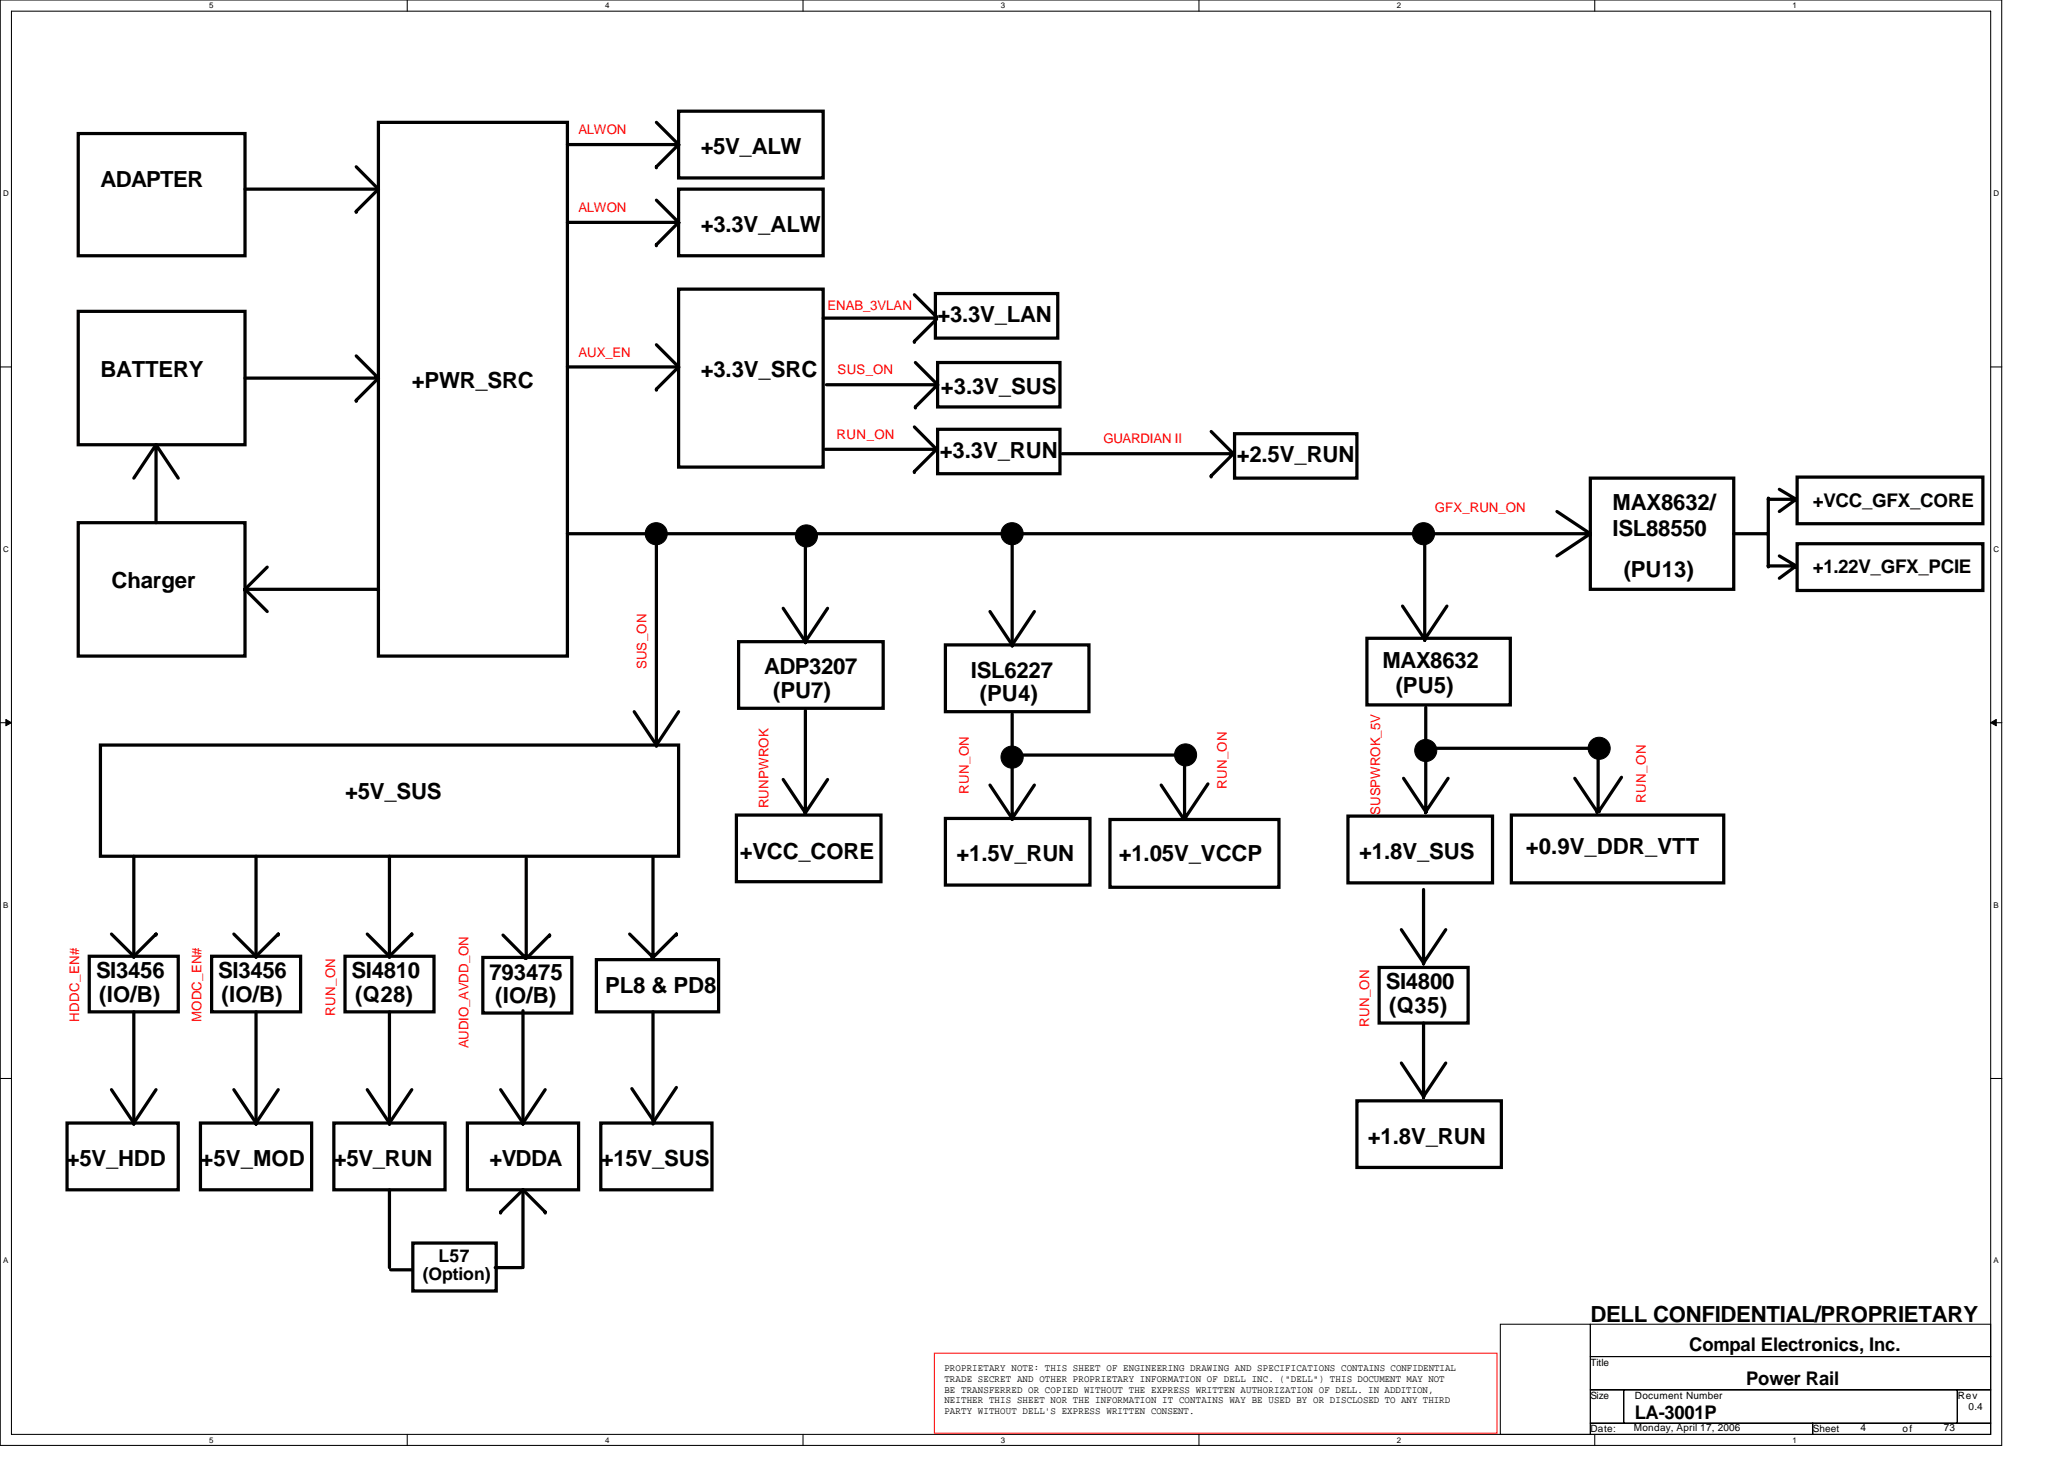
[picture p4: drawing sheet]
<svg xmlns="http://www.w3.org/2000/svg" width="297mm" height="210mm" viewBox="0 0 297 210" stroke-linecap="round" stroke-linejoin="round" font-family="sans-serif">
<path d="M0 0h288.1v208h-288.1zM1.6 1.6h284.9v204.8h-284.9z" fill="none" stroke="#000" stroke-width=".15"/>
<g fill="#fff">
<path d="M30.1 .2h.6v1.2h-.6z"/>
<path d="M30.1 206.6h.6v1.3h-.6z"/>
</g>
<path d="M58.6 0v1.6M58.6 206.4v1.6" fill="none" stroke="#000" stroke-width=".15"/>
<g fill="#fff">
<path d="M87.1 .2h.6v1.2h-.6z"/>
<path d="M87.1 206.6h.6v1.3h-.6z"/>
</g>
<path d="M115.6 0v1.6M115.6 206.4v1.6" fill="none" stroke="#000" stroke-width=".15"/>
<g fill="#fff">
<path d="M144 .2h.6v1.2h-.6z"/>
<path d="M144 206.6h.6v1.3h-.6z"/>
</g>
<path d="M172.5 0v1.6M172.5 206.4v1.6" fill="none" stroke="#000" stroke-width=".15"/>
<g fill="#fff">
<path d="M201 .2h.6v1.2h-.6z"/>
<path d="M201 206.6h.6v1.3h-.6z"/>
</g>
<path d="M229.5 0v1.6M229.5 206.4v1.6" fill="none" stroke="#000" stroke-width=".15"/>
<g fill="#fff">
<path d="M258 .2h.6v1.2h-.6z"/>
<path d="M258 206.6h.6v1.3h-.6z"/>
<path d="M.4 27.2h.8v1.3h-.8z"/>
<path d="M286.9 27.2h.8v1.3h-.8z"/>
<path d="M.4 78.4h.8v1.3h-.8z"/>
<path d="M286.9 78.4h.8v1.3h-.8z"/>
</g>
<path d="M0 52.8h1.6M286.5 52.8h1.6" fill="none" stroke="#000" stroke-width=".15"/>
<g fill="#fff">
<path d="M.4 129.6h.8v1.3h-.8z"/>
<path d="M286.9 129.6h.7v1.3h-.7z"/>
</g>
<path d="M0 104h1.6M286.5 104h1.6" fill="none" stroke="#000" stroke-width=".15"/>
<path d="M.8 103.5l.8 .5-.8 .5zM286.5 104l.8-.5v1z" fill="#000" stroke="#000" stroke-width=".14"/>
<g fill="#fff">
<path d="M.4 180.8h.8v1.3h-.8z"/>
<path d="M286.9 180.8h.7v1.3h-.7z"/>
</g>
<path d="M0 155.2h1.6M286.5 155.2h1.6M215.9 190.6h13v15.8h-13zM228.9 190.6h57.6v4.6h-57.6zM228.9 195.2h57.6v4.8h-57.6zM228.9 204.8h32v1.6h-32zM228.9 200h4.8v4.8h-4.8zM233.7 200h48v4.8h-48zM260.9 204.8h25.6v1.6h-25.6zM281.7 200h4.8v4.8h-4.8z" fill="none" stroke="#000" stroke-width=".15"/>
<g fill="none" stroke="#000" stroke-width=".47">
<path d="M11.3 19.2h24v17.6h-24zM54.5 17.6h27.2v76.8h-27.2zM94.5 17.6l3.2 3.2M97.7 16h20.8v9.6h-20.8zM35.3 27.2h19.2M51.3 30.4h.1M51.3 24l3.2 3.2M54.5 27.2h.1M54.5 27.2l-3.2 3.2M81.7 20.8h16M81.7 32h16M94.5 24h.1"/>
<path d="M94.5 35.2h.1M94.5 28.8l3.2 3.2M97.7 27.2h20.8v9.6h-20.8zM97.7 20.8h.1M97.7 32h.1M97.7 20.8l-3.2 3.2M97.7 32l-3.2 3.2M11.3 44.8h24v19.2h-24zM35.3 54.4h19.2M51.3 57.6h.1M51.3 51.2l3.2 3.2M54.5 54.4h.1"/>
<path d="M54.5 54.4l-3.2 3.2M81.7 52.8h16M94.5 56h.1M94.5 49.6l3.2 3.2M97.7 41.6h20.8v25.6h-20.8zM97.7 52.8h.1M97.7 52.8l-3.2 3.2M118.5 45.8h16M118.9 55.4h16M131.6 49.1h.1M131.6 42.4l3.2 3.2M131.7 58.6h.1"/>
<path d="M131.7 52.2l3.2 3.2M134.6 42.2h17.6v6.5h-17.6zM134.8 45.6h.1M134.8 45.9l-3.2 3.2M134.9 55.4h.1M134.9 55.4l-3.2 3.2M134.9 52.2h17.6v6.4h-17.6zM11.3 75.2h24v19.2h-24zM22.5 64v11.2M22.5 64h.1M22.5 64l-3.2 4.8M22.5 64l3.2 4.8"/>
<path d="M81.7 76.8h146.9M94.5 76.8v30.4M115.9 77.6v14.4M118.8 64.7h16M131.6 67.9h.1M131.6 61.4l3.2 3.3M134.8 64.7h.1M134.8 64.7l-3.2 3.2M134.9 61.8h17.6v6.4h-17.6zM145.7 77.1v15.4M152.9 65.3h24.6M174.3 68.5h.1"/>
<path d="M174.3 62.1l3.2 3.2M177.5 65.3h.1M177.5 65.3l-3.2 3.2M177.7 62.4h17.6v6.4h-17.6zM205 76.3v15.4M224.1 73.6l4.8 3.2M228.9 68.8h20.6v16h-20.6zM228.9 76.8h.1M228.9 76.8l-4.8 3.2M249.5 76.8h4.8M254.5 71.9h3.7M254.5 71.7v9.7"/>
<path d="M256.1 70.4l2.4 1.5M258.5 71.9h.1M258.5 71.9l-2.4 1.7M258.6 68.7h26.8v6.7h-26.8zM258.6 78.3h26.8v6.7h-26.8zM35.3 84.8h.1M35.3 84.8h19.2M35.3 84.8l3.2 3.2M38.5 81.6l-3.2 3.2M54.5 84.8h.1M106.3 92.4h20.8v9.5h-20.8zM112.7 87.5l3.2 4.9"/>
<path d="M115.9 92h.1M115.9 92.4h.1M119.1 87.5l-3.2 4.9M136.1 92.8h20.6v9.6h-20.6zM142.5 88l3.2 4.8M145.7 92.5h.1M145.7 92.8h.1M148.9 88l-3.2 4.8M196.7 91.9h20.7v9.6h-20.7zM201.8 87.2l3.2 4.8M205 92h.1M208.2 87.2l-3.2 4.8"/>
<path d="M254.5 81.4h3.7M254.5 81.4h.1M256.1 80l2.4 1.4M258.5 81.4h.1M258.5 81.4l-2.4 1.8M14.5 107.2h83.2v16h-83.2zM91.3 102.4l3.2 4.8M94.5 107.2h.1M97.7 102.4l-3.2 4.8M106 117.3h20.8v9.6h-20.8zM112.7 112.2l3.2 4.8M115.9 102.3v14.4"/>
<path d="M115.9 117h.1M119.1 112.2l-3.2 4.8M136.1 117.8h20.8v9.6h-20.8zM142.5 113l3.2 4.8M145.7 117.8h.1M145.7 117.1h.1M145.7 108.7h24.8M145.7 102.7v14.4M148.9 113l-3.2 4.8M159.7 117.9h24.4v9.8h-24.4zM167.1 113l3.2 4.8M170.3 117.8h.1"/>
<path d="M170.5 108.8v8.5M170.6 117.6h.1M173.8 112.8l-3.2 4.8M194 117.5h20.8v9.6h-20.8zM202 112l3.2 4.8M205.2 116.8h.1M205.2 116.2h.1M205.2 107.7h24.8M205.2 101.8v14.4M208.4 112l-3.2 4.8M217.5 117.3h30.6v9.8h-30.6zM226.6 112l3.2 4.8"/>
<path d="M229.8 116.8h.1M230 107.9v8.5M230.2 116.7h.1M233.4 111.9l-3.2 4.8M12.8 137.6h12.9v8h-12.9zM16 134.4l3.3 3.2M19.3 137.6h.1M19.3 123.2v14.4M22.5 134.4h.1M22.5 134.4l-3.2 3.2M30.5 137.6h12.8v8h-12.8zM33.7 134.4l3.1 3.2"/>
<path d="M36.8 137.6h.1M36.8 123.2v14.4M40 134.4h.1M40 134.4l-3.2 3.2M49.7 137.6h12.8v8h-12.8zM52.8 134.4l3.2 3.2M56 137.6h.1M56 123.2v14.4M59.3 134.4h.1M59.3 134.4l-3.3 3.2M69.5 137.8h12.8v8h-12.8zM72.4 134.6l3.2 3.2"/>
<path d="M75.6 137.8h.1M75.7 123.5v14.4M79.1 134.6h.1M79.1 134.6l-3.2 3.2M85.8 138.1h17.6v7.5h-17.6zM90.6 134.4l3.2 3.2M93.8 137.6h.1M94 123.4v14.4M97.3 134.4h.1M97.3 134.4l-3.2 3.2M198.5 139.2h12.8v8h-12.8zM201.7 133.8l3.2 4.8"/>
<path d="M204.9 138.6h.1M204.9 137.9h.1M204.9 128v9.9M208.1 133.8l-3.2 4.8M16 156.8l3.3 4.8M19.3 145.6v16M22.5 156.8l-3.2 4.8M33.7 156.8l3.1 4.8M36.8 145.6v16M40 156.8l-3.2 4.8M52.8 156.8l3.2 4.8M56 145.6v16"/>
<path d="M59.3 156.8l-3.3 4.8M72 156.8l3.3 4.8M75.3 145.5v16M78.5 156.8l-3.2 4.8M90.9 156.7l3.2 4.8M94 145.6v16M97.3 156.5l-3.2 4.8M195.3 158.4h20.8v9.6h-20.8zM201.7 153l3.2 4.8M204.9 157.8h.1M204.9 157.1h.1M204.9 147.2v9.9"/>
<path d="M208.1 153l-3.2 4.8M9.6 161.6h16.1v9.6h-16.1zM19.3 161.6h.1M28.8 161.6h16v9.6h-16zM36.8 161.6h.1M48 161.6h16v9.6h-16zM56 161.6h.1M56 171.2v11.2M59.4 178.9h12v6.9h-12zM67.3 161.6h16v9.6h-16zM72 174.4h.1M75.3 161.6h.1"/>
<path d="M75.3 171.2h.1M75.3 171.2l-3.3 3.2M75.3 171.2l3.2 3.2M75.3 171.2v11.2M78.5 174.4h.1M86.5 161.6h16v9.6h-16zM94 161.6h.1M94.1 161.3h.1M94.1 161.5h.1M56.2 182.8h3.1M71.3 182.4h3.8"/>
</g>
<g fill="#000" stroke="#000" stroke-width=".15">
<circle cx="94.4" cy="76.8" r="1.59"/>
<circle cx="116.1" cy="77.1" r="1.59"/>
<circle cx="145.7" cy="76.8" r="1.6"/>
<circle cx="204.9" cy="76.8" r="1.59"/>
<circle cx="145.7" cy="109" r="1.6"/>
<circle cx="170.6" cy="108.6" r="1.59"/>
<circle cx="205.2" cy="108" r="1.59"/>
<circle cx="230.1" cy="107.7" r="1.59"/>
</g>
<path d="M134.5 194.8h80.9v11.5h-80.9z" fill="none" stroke="#f00" stroke-width=".15"/>
<g font-size="3.2">
<text x="100.9" y="22.2">+5V_ALW</text>
<text x="14.5" y="27">ADAPTER</text>
<text x="100.9" y="33.4">+3.3V_ALW</text>
<text x="134.9" y="46.3">+3.3V_LAN</text>
<text x="14.5" y="54.2">BATTERY</text>
<text x="59.3" y="55.8">+PWR_SRC</text>
<text x="100.9" y="54.2">+3.3V_SRC</text>
<text x="135.4" y="56.7">+3.3V_SUS</text>
<text x="135.3" y="65.8">+3.3V_RUN</text>
<text x="178" y="66.5">+2.5V_RUN</text>
<text x="232.1" y="73.4">MAX8632/</text>
<text x="232.1" y="77.2">ISL88550</text>
<text x="233.7" y="83">(PU13)</text>
<text x="16" y="84.6">Charger</text>
<text x="110" y="97.1">ADP3207</text>
<text x="111.3" y="100.4">(PU7)</text>
<text x="139.7" y="97.5">ISL6227</text>
<text x="141" y="100.9">(PU4)</text>
<text x="198.9" y="96.1">MAX8632</text>
<text x="200.9" y="99.8">(PU5)</text>
<text x="49.7" y="115">+5V_SUS</text>
<text x="106.5" y="123.6">+VCC_CORE</text>
<text x="137.7" y="124">+1.5V_RUN</text>
<text x="161" y="124">+1.05V_VCCP</text>
<text x="195.6" y="123.6">+1.8V_SUS</text>
<text x="219.6" y="123">+0.9V_DDR_VTT</text>
<text x="13.8" y="140.8">SI3456</text>
<text x="31.4" y="140.8">SI3456</text>
<text x="50.6" y="140.8">SI4810</text>
<text x="70.5" y="141.1">793475</text>
<text x="87.1" y="143">PL8 &amp; PD8</text>
<text x="199.4" y="142.3">SI4800</text>
<text x="14.3" y="144.3">(IO/B)</text>
<text x="31.9" y="144.3">(IO/B)</text>
<text x="51.1" y="144.3">(Q28)</text>
<text x="71.3" y="144.4">(IO/B)</text>
<text x="199.9" y="145.9">(Q35)</text>
<text x="9.6" y="167.8">+5V_HDD</text>
<text x="28.8" y="167.8">+5V_MOD</text>
<text x="48" y="167.8">+5V_RUN</text>
<text x="70.5" y="167.8">+VDDA</text>
<text x="86.5" y="167.8">+15V_SUS</text>
<text x="196.9" y="164.6">+1.8V_RUN</text>
<text x="228.9" y="190.2">DELL CONFIDENTIAL/PROPRIETARY</text>
</g>
<g font-size="2.7">
<text x="260.9" y="72.9">+VCC_GFX_CORE</text>
<text x="260.9" y="82.5">+1.22V_GFX_PCIE</text>
<text x="243.1" y="194.4">Compal Electronics, Inc.</text>
<text x="251.3" y="199.3">Power Rail</text>
<text x="235.3" y="204.2">LA-3001P</text>
</g>
<g font-size="2.5">
<text x="60.9" y="184.2">(Option)</text>
<text x="63.1" y="181.6">L57</text>
</g>
<g font-size="1.9" fill="#f00">
<text x="83.3" y="19.3">ALWON</text>
<text x="83.3" y="30.5">ALWON</text>
<text x="119.1" y="44.6">ENAB_3VLAN</text>
<text x="83.3" y="51.3">AUX_EN</text>
<text x="120.5" y="53.9">SUS_ON</text>
<text x="120.4" y="63.1">RUN_ON</text>
<text x="158.8" y="63.8">GUARDIAN II</text>
<text x="206.5" y="73.7">GFX_RUN_ON</text>
<text x="93" y="96.4" transform="rotate(-90 93 96.4)">SUS_ON</text>
<text x="176.5" y="113.6" transform="rotate(-90 176.5 113.6)">RUN_ON</text>
<text x="110.6" y="116.4" transform="rotate(-90 110.6 116.4)">RUNPWROK</text>
<text x="139.4" y="114.3" transform="rotate(-90 139.4 114.3)">RUN_ON</text>
<text x="198.6" y="117.3" transform="rotate(-90 198.6 117.3)">SUSPWROK_5V</text>
<text x="236.9" y="115.5" transform="rotate(-90 236.9 115.5)">RUN_ON</text>
<text x="11.4" y="147" transform="rotate(-90 11.4 147)">HDDC_EN#</text>
<text x="29" y="147.1" transform="rotate(-90 29 147.1)">MODC_EN#</text>
<text x="48.2" y="146.3" transform="rotate(-90 48.2 146.3)">RUN_ON</text>
<text x="197" y="147.9" transform="rotate(-90 197 147.9)">RUN_ON</text>
<text x="67.4" y="150.9" transform="rotate(-90 67.4 150.9)">AUDIO_AVDD_ON</text>
</g>
<g font-size="1.4">
<text x="135.9" y="197.3">PROPRIETARY NOTE: THIS SHEET OF ENGINEERING DRAWING AND SPECIFICATIONS CONTAINS CONFIDENTIAL</text>
<text x="228.9" y="196.5">Title</text>
<text x="135.9" y="198.9">TRADE SECRET AND OTHER PROPRIETARY INFORMATION OF DELL INC. (&quot;DELL&quot;) THIS DOCUMENT MAY NOT</text>
<text x="135.9" y="200.4">BE TRANSFERRED OR COPIED WITHOUT THE EXPRESS WRITTEN AUTHORIZATION OF DELL. IN ADDITION,</text>
<text x="135.9" y="202">NEITHER THIS SHEET NOR THE INFORMATION IT CONTAINS WAY BE USED BY OR DISCLOSED TO ANY THIRD</text>
<text x="135.9" y="203.5">PARTY WITHOUT DELL'S EXPRESS WRITTEN CONSENT.</text>
<text x="228.9" y="201.3">Size</text>
<text x="235.3" y="201.3">Document Number</text>
<text x="281.7" y="201.3">Rev</text>
<text x="283.3" y="202.9">0.4</text>
<text x="228.9" y="206.1">Date:</text>
<text x="235.1" y="206">Monday, April 17, 2006</text>
<text x="260.9" y="206.1">Sheet</text>
<text x="267.8" y="206">4</text>
<text x="273.8" y="206.1">of</text>
<text x="279.8" y="206">73</text>
</g>
<g font-size="1.1">
<text x="30.1" y="1.2">5</text>
<text x="87.1" y="1.2">4</text>
<text x="144" y="1.2">3</text>
<text x="201" y="1.2">2</text>
<text x="258" y="1.2">1</text>
<text x=".4" y="28.2">D</text>
<text x="286.9" y="28.2">D</text>
<text x=".4" y="79.4">C</text>
<text x="286.9" y="79.4">C</text>
<text x=".4" y="130.6">B</text>
<text x="286.9" y="130.6">B</text>
<text x=".4" y="181.8">A</text>
<text x="286.9" y="181.8">A</text>
<text x="30.1" y="207.6">5</text>
<text x="87.1" y="207.6">4</text>
<text x="144" y="207.6">3</text>
<text x="201" y="207.6">2</text>
<text x="258" y="207.6">1</text>
</g>
</svg>
